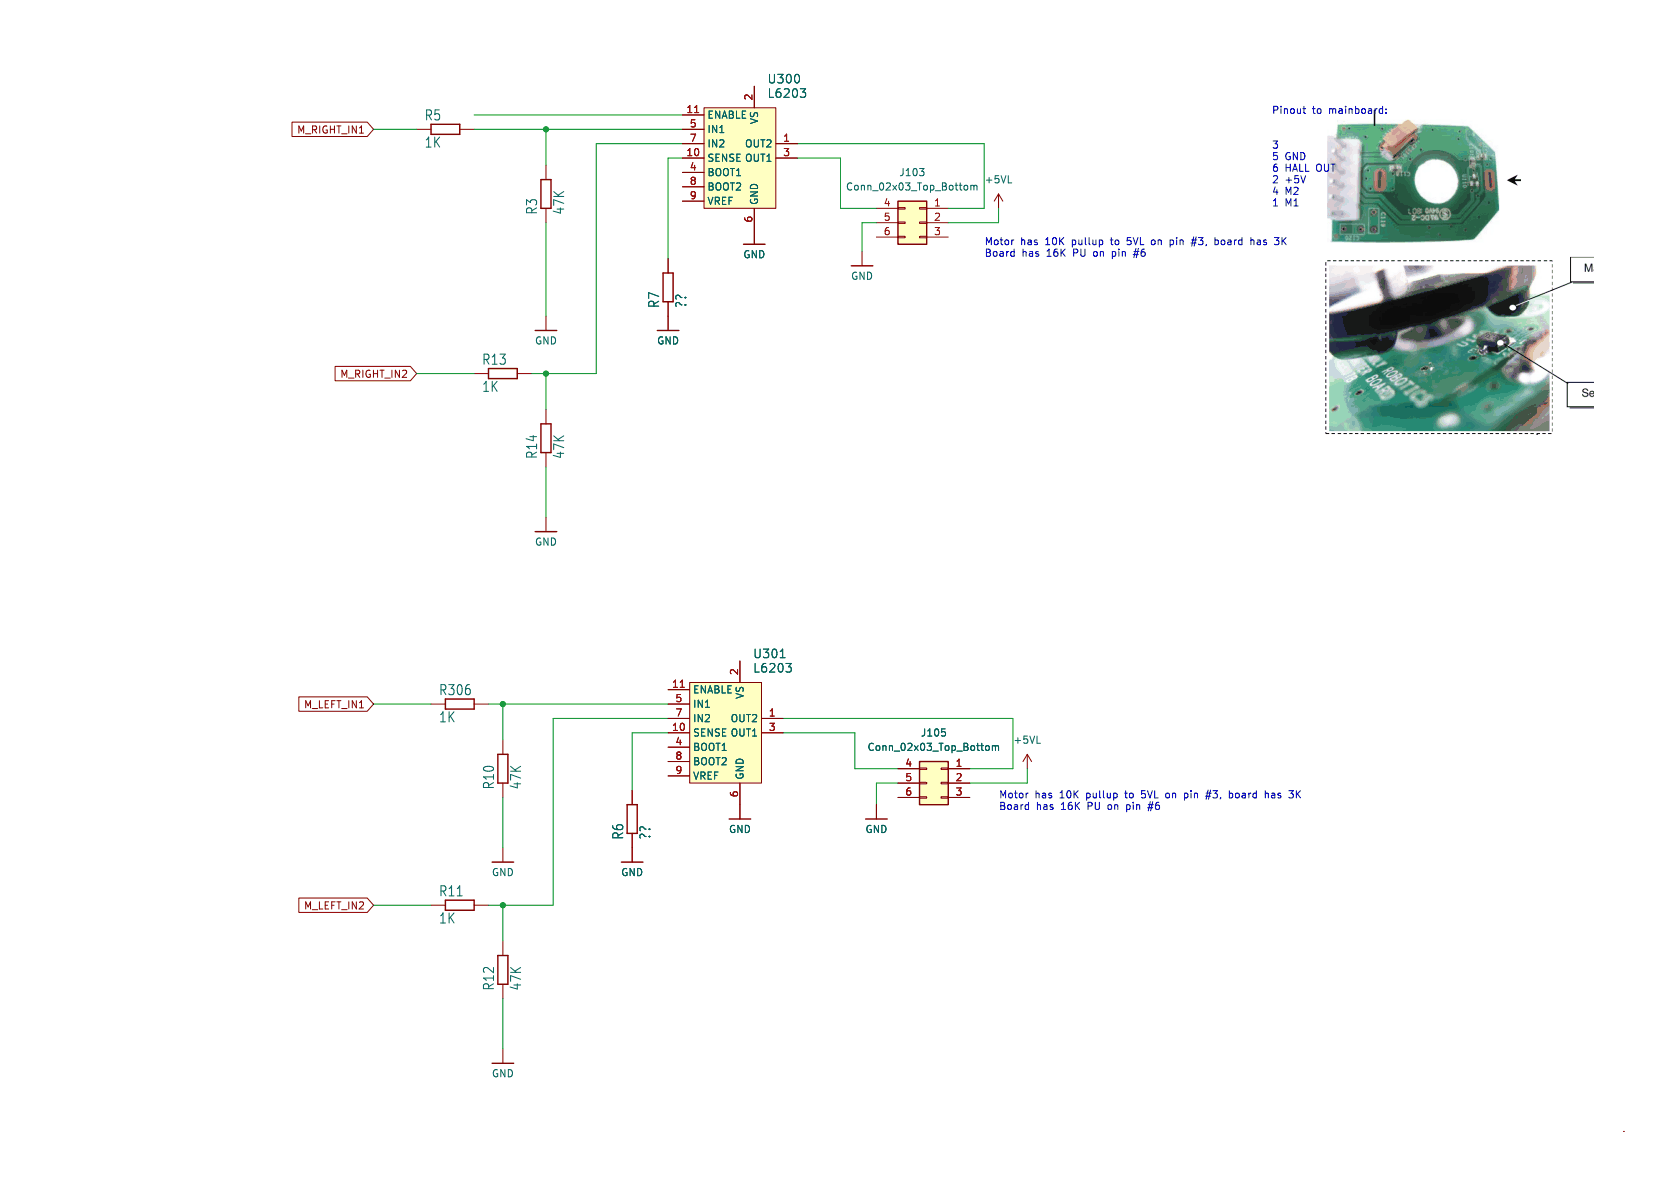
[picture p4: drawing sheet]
(kicad_sch
 (version 20231120)
 (generator "eeschema")
 (generator_version "8.0")
 (paper "A4")
 (lib_symbols
  (symbol "Connector_Generic:Conn_02x03_Top_Bottom"
   (pin_names
    (offset 1.016) hide) (exclude_from_sim no) (in_bom yes) (on_board yes)
   (property "Reference" "J" (at 1.27 5.08 0) (effects (font (size 1.27 1.27))))
   (property "Value" "Conn_02x03_Top_Bottom" (at 1.27 -5.08 0) (effects (font (size 1.27 1.27))))
   (property "Footprint" "" (at 0 0 0) (effects (font (size 1.27 1.27)) (hide yes)))
   (property "Datasheet" "~" (at 0 0 0) (effects (font (size 1.27 1.27)) (hide yes)))
   (property "Description" "Generic connector, double row, 02x03, top/bottom pin numbering scheme (row 1: 1...pins_per_row, row2: pins_per_row+1 ... num_pins), script generated (kicad-library-utils/schlib/autogen/connector/)" (at 0 0 0) (effects (font (size 1.27 1.27)) (hide yes)))
   (symbol "Conn_02x03_Top_Bottom_1_1"
    (rectangle (start -1.27 -2.413) (end 0 -2.667) (stroke (width 0.1524) (type default)) (fill (type none)))
    (rectangle (start -1.27 0.127) (end 0 -0.127) (stroke (width 0.1524) (type default)) (fill (type none)))
    (rectangle (start -1.27 2.667) (end 0 2.413) (stroke (width 0.1524) (type default)) (fill (type none)))
    (rectangle (start -1.27 3.81) (end 3.81 -3.81) (stroke (width 0.254) (type default)) (fill (type background)))
    (rectangle (start 3.81 -2.413) (end 2.54 -2.667) (stroke (width 0.1524) (type default)) (fill (type none)))
    (rectangle (start 3.81 0.127) (end 2.54 -0.127) (stroke (width 0.1524) (type default)) (fill (type none)))
    (rectangle (start 3.81 2.667) (end 2.54 2.413) (stroke (width 0.1524) (type default)) (fill (type none)))
    (pin passive line (at -5.08 2.54 0) (length 3.81) (name "Pin_1" (effects (font (size 1.27 1.27)))) (number "1" (effects (font (size 1.27 1.27)))))
    (pin passive line (at -5.08 0 0) (length 3.81) (name "Pin_2" (effects (font (size 1.27 1.27)))) (number "2" (effects (font (size 1.27 1.27)))))
    (pin passive line (at -5.08 -2.54 0) (length 3.81) (name "Pin_3" (effects (font (size 1.27 1.27)))) (number "3" (effects (font (size 1.27 1.27)))))
    (pin passive line (at 7.62 2.54 180) (length 3.81) (name "Pin_4" (effects (font (size 1.27 1.27)))) (number "4" (effects (font (size 1.27 1.27)))))
    (pin passive line (at 7.62 0 180) (length 3.81) (name "Pin_5" (effects (font (size 1.27 1.27)))) (number "5" (effects (font (size 1.27 1.27)))))
    (pin passive line (at 7.62 -2.54 180) (length 3.81) (name "Pin_6" (effects (font (size 1.27 1.27)))) (number "6" (effects (font (size 1.27 1.27)))))))
  (symbol "Robomow_PCG5000G1-eagle-import:GND"
   (power) (exclude_from_sim no) (in_bom yes) (on_board yes)
   (property "Reference" "#GND" (at 0 0 0) (effects (font (size 1.27 1.27)) (hide yes)))
   (property "Value" "GND" (at 0 -2.54 0) (effects (font (size 1.27 1.27)) (justify bottom)))
   (property "Footprint" "" (at 0 0 0) (effects (font (size 1.27 1.27)) (hide yes)))
   (property "Datasheet" "" (at 0 0 0) (effects (font (size 1.27 1.27)) (hide yes)))
   (property "Description" "" (at 0 0 0) (effects (font (size 1.27 1.27)) (hide yes)))
   (property "ki_locked" "" (at 0 0 0) (effects (font (size 1.27 1.27))))
   (symbol "GND_1_0"
    (polyline (pts (xy -1.905 0) (xy 1.905 0)) (stroke (width 0.254) (type solid)) (fill (type none)))
    (pin power_in line (at 0 2.54 270) (length 2.54) (name "GND" (effects (font (size 0 0)))) (number "1" (effects (font (size 0 0)))))))
  (symbol "Robomow_PCG5000G1-eagle-import:R-EU_R0603" (exclude_from_sim no) (in_bom yes) (on_board yes)
   (property "Reference" "R" (at -3.81 1.4986 0) (effects (font (size 1.778 1.5113)) (justify left bottom)))
   (property "Value" "" (at -3.81 -3.302 0) (effects (font (size 1.778 1.5113)) (justify left bottom)))
   (property "Footprint" "Robomow_PCG5000G1:R0603" (at 0 0 0) (effects (font (size 1.27 1.27)) (hide yes)))
   (property "Datasheet" "" (at 0 0 0) (effects (font (size 1.27 1.27)) (hide yes)))
   (property "Description" "" (at 0 0 0) (effects (font (size 1.27 1.27)) (hide yes)))
   (property "ki_locked" "" (at 0 0 0) (effects (font (size 1.27 1.27))))
   (symbol "R-EU_R0603_1_0"
    (polyline (pts (xy -2.54 -0.889) (xy -2.54 0.889)) (stroke (width 0.254) (type solid)) (fill (type none)))
    (polyline (pts (xy -2.54 -0.889) (xy 2.54 -0.889)) (stroke (width 0.254) (type solid)) (fill (type none)))
    (polyline (pts (xy 2.54 -0.889) (xy 2.54 0.889)) (stroke (width 0.254) (type solid)) (fill (type none)))
    (polyline (pts (xy 2.54 0.889) (xy -2.54 0.889)) (stroke (width 0.254) (type solid)) (fill (type none)))
    (pin passive line (at -5.08 0 0) (length 2.54) (name "1" (effects (font (size 0 0)))) (number "1" (effects (font (size 0 0)))))
    (pin passive line (at 5.08 0 180) (length 2.54) (name "2" (effects (font (size 0 0)))) (number "2" (effects (font (size 0 0)))))))
  (symbol "dk_PMIC-Full-Half-Bridge-Drivers:L6203" (exclude_from_sim no) (in_bom yes) (on_board yes)
   (property "Reference" "U" (at -5.08 10.16 0) (effects (font (size 1.524 1.524))))
   (property "Value" "L6203" (at 0 12.7 0) (effects (font (size 1.524 1.524)) (justify right)))
   (property "Footprint" "digikey-footprints:Multiwatt-11" (at 5.08 5.08 0) (effects (font (size 1.524 1.524)) (justify left) (hide yes)))
   (property "Datasheet" "http://www.st.com/content/ccc/resource/technical/document/datasheet/03/af/9d/d5/a2/56/46/f6/CD00000089.pdf/files/CD00000089.pdf/jcr:content/translations/en.CD00000089.pdf" (at 5.08 7.62 0) (effects (font (size 1.524 1.524)) (justify left) (hide yes)))
   (property "Description" "IC MOTOR DRIVER PAR 11MULTIWATT" (at 5.08 25.4 0) (effects (font (size 1.524 1.524)) (justify left) (hide yes)))
   (property "Digi-Key_PN" "497-1421-5-ND" (at 5.08 10.16 0) (effects (font (size 1.524 1.524)) (justify left) (hide yes)))
   (property "MPN" "L6203" (at 5.08 12.7 0) (effects (font (size 1.524 1.524)) (justify left) (hide yes)))
   (property "Category" "Integrated Circuits (ICs)" (at 5.08 15.24 0) (effects (font (size 1.524 1.524)) (justify left) (hide yes)))
   (property "Family" "PMIC - Full, Half-Bridge Drivers" (at 5.08 17.78 0) (effects (font (size 1.524 1.524)) (justify left) (hide yes)))
   (property "DK_Datasheet_Link" "http://www.st.com/content/ccc/resource/technical/document/datasheet/03/af/9d/d5/a2/56/46/f6/CD00000089.pdf/files/CD00000089.pdf/jcr:content/translations/en.CD00000089.pdf" (at 5.08 20.32 0) (effects (font (size 1.524 1.524)) (justify left) (hide yes)))
   (property "DK_Detail_Page" "/product-detail/en/stmicroelectronics/L6203/497-1421-5-ND/585942" (at 5.08 22.86 0) (effects (font (size 1.524 1.524)) (justify left) (hide yes)))
   (property "Manufacturer" "STMicroelectronics" (at 5.08 27.94 0) (effects (font (size 1.524 1.524)) (justify left) (hide yes)))
   (property "Status" "Active" (at 5.08 30.48 0) (effects (font (size 1.524 1.524)) (justify left) (hide yes)))
   (symbol "L6203_0_1"
    (rectangle (start -6.35 8.89) (end 6.35 -8.89) (stroke (width 0) (type solid)) (fill (type background))))
   (symbol "L6203_1_1"
    (pin output line (at 10.16 2.54 180) (length 3.81) (name "OUT2" (effects (font (size 1.27 1.27)))) (number "1" (effects (font (size 1.27 1.27)))))
    (pin input line (at -10.16 0 0) (length 3.81) (name "SENSE" (effects (font (size 1.27 1.27)))) (number "10" (effects (font (size 1.27 1.27)))))
    (pin input line (at -10.16 7.62 0) (length 3.81) (name "ENABLE" (effects (font (size 1.27 1.27)))) (number "11" (effects (font (size 1.27 1.27)))))
    (pin power_in line (at 2.54 12.7 270) (length 3.81) (name "VS" (effects (font (size 1.27 1.27)))) (number "2" (effects (font (size 1.27 1.27)))))
    (pin output line (at 10.16 0 180) (length 3.81) (name "OUT1" (effects (font (size 1.27 1.27)))) (number "3" (effects (font (size 1.27 1.27)))))
    (pin passive line (at -10.16 -2.54 0) (length 3.81) (name "BOOT1" (effects (font (size 1.27 1.27)))) (number "4" (effects (font (size 1.27 1.27)))))
    (pin input line (at -10.16 5.08 0) (length 3.81) (name "IN1" (effects (font (size 1.27 1.27)))) (number "5" (effects (font (size 1.27 1.27)))))
    (pin power_in line (at 2.54 -12.7 90) (length 3.81) (name "GND" (effects (font (size 1.27 1.27)))) (number "6" (effects (font (size 1.27 1.27)))))
    (pin input line (at -10.16 2.54 0) (length 3.81) (name "IN2" (effects (font (size 1.27 1.27)))) (number "7" (effects (font (size 1.27 1.27)))))
    (pin passive line (at -10.16 -5.08 0) (length 3.81) (name "BOOT2" (effects (font (size 1.27 1.27)))) (number "8" (effects (font (size 1.27 1.27)))))
    (pin passive line (at -10.16 -7.62 0) (length 3.81) (name "VREF" (effects (font (size 1.27 1.27)))) (number "9" (effects (font (size 1.27 1.27)))))))
  (symbol "power:+5VL"
   (power)
   (pin_names
    (offset 0)) (exclude_from_sim no) (in_bom yes) (on_board yes)
   (property "Reference" "#PWR" (at 0 -3.81 0) (effects (font (size 1.27 1.27)) (hide yes)))
   (property "Value" "+5VL" (at 0 3.556 0) (effects (font (size 1.27 1.27))))
   (property "Footprint" "" (at 0 0 0) (effects (font (size 1.27 1.27)) (hide yes)))
   (property "Datasheet" "" (at 0 0 0) (effects (font (size 1.27 1.27)) (hide yes)))
   (property "Description" "Power symbol creates a global label with name \"+5VL\"" (at 0 0 0) (effects (font (size 1.27 1.27)) (hide yes)))
   (symbol "+5VL_0_1"
    (polyline (pts (xy -0.762 1.27) (xy 0 2.54)) (stroke (width 0) (type default)) (fill (type none)))
    (polyline (pts (xy 0 0) (xy 0 2.54)) (stroke (width 0) (type default)) (fill (type none)))
    (polyline (pts (xy 0 2.54) (xy 0.762 1.27)) (stroke (width 0) (type default)) (fill (type none))))
   (symbol "+5VL_1_1"
    (pin power_in line (at 0 0 90) (length 0) hide (name "+5VL" (effects (font (size 1.27 1.27)))) (number "1" (effects (font (size 1.27 1.27))))))))
 (junction
  (at 88.9 160.02)
  (diameter 0)
  (color 0 0 0 0))
 (junction
  (at 88.9 124.46)
  (diameter 0)
  (color 0 0 0 0))
 (junction
  (at 96.52 22.86)
  (diameter 0)
  (color 0 0 0 0))
 (junction
  (at 96.52 66.04)
  (diameter 0)
  (color 0 0 0 0))
 (wire
  (pts (xy 120.65 27.94) (xy 118.11 27.94))
  (stroke (width 0) (type default)))
 (wire
  (pts (xy 97.79 160.02) (xy 88.9 160.02))
  (stroke (width 0) (type default)))
 (wire
  (pts (xy 111.76 139.7) (xy 111.76 129.54))
  (stroke (width 0) (type default)))
 (wire
  (pts (xy 173.99 25.4) (xy 173.99 36.83))
  (stroke (width 0) (type default)))
 (wire
  (pts (xy 118.11 127) (xy 97.79 127))
  (stroke (width 0) (type default)))
 (wire
  (pts (xy 88.9 124.46) (xy 88.9 130.81))
  (stroke (width 0) (type default)))
 (wire
  (pts (xy 138.43 129.54) (xy 151.13 129.54))
  (stroke (width 0) (type default)))
 (wire
  (pts (xy 138.43 127) (xy 179.07 127))
  (stroke (width 0) (type default)))
 (wire
  (pts (xy 154.94 39.37) (xy 152.4 39.37))
  (stroke (width 0) (type default)))
 (wire
  (pts (xy 66.04 124.46) (xy 76.2 124.46))
  (stroke (width 0) (type default)))
 (wire
  (pts (xy 96.52 22.86) (xy 96.52 29.21))
  (stroke (width 0) (type default)))
 (wire
  (pts (xy 120.65 25.4) (xy 105.41 25.4))
  (stroke (width 0) (type default)))
 (wire
  (pts (xy 140.97 25.4) (xy 173.99 25.4))
  (stroke (width 0) (type default)))
 (wire
  (pts (xy 111.76 129.54) (xy 118.11 129.54))
  (stroke (width 0) (type default)))
 (wire
  (pts (xy 148.59 36.83) (xy 154.94 36.83))
  (stroke (width 0) (type default)))
 (wire
  (pts (xy 88.9 124.46) (xy 118.11 124.46))
  (stroke (width 0) (type default)))
 (wire
  (pts (xy 97.79 127) (xy 97.79 160.02))
  (stroke (width 0) (type default)))
 (wire
  (pts (xy 88.9 176.53) (xy 88.9 185.42))
  (stroke (width 0) (type default)))
 (wire
  (pts (xy 171.45 135.89) (xy 179.07 135.89))
  (stroke (width 0) (type default)))
 (wire
  (pts (xy 176.53 39.37) (xy 176.53 36.83))
  (stroke (width 0) (type default)))
 (wire
  (pts (xy 96.52 66.04) (xy 96.52 72.39))
  (stroke (width 0) (type default)))
 (wire
  (pts (xy 148.59 27.94) (xy 148.59 36.83))
  (stroke (width 0) (type default)))
 (wire
  (pts (xy 73.66 66.04) (xy 83.82 66.04))
  (stroke (width 0) (type default)))
 (wire
  (pts (xy 105.41 25.4) (xy 105.41 66.04))
  (stroke (width 0) (type default)))
 (wire
  (pts (xy 171.45 138.43) (xy 181.61 138.43))
  (stroke (width 0) (type default)))
 (wire
  (pts (xy 173.99 36.83) (xy 167.64 36.83))
  (stroke (width 0) (type default)))
 (wire
  (pts (xy 83.82 22.86) (xy 96.52 22.86))
  (stroke (width 0) (type default)))
 (wire
  (pts (xy 86.36 124.46) (xy 88.9 124.46))
  (stroke (width 0) (type default)))
 (wire
  (pts (xy 154.94 138.43) (xy 154.94 142.24))
  (stroke (width 0) (type default)))
 (wire
  (pts (xy 96.52 22.86) (xy 120.65 22.86))
  (stroke (width 0) (type default)))
 (wire
  (pts (xy 83.82 20.32) (xy 120.65 20.32))
  (stroke (width 0) (type default)))
 (wire
  (pts (xy 88.9 140.97) (xy 88.9 149.86))
  (stroke (width 0) (type default)))
 (wire
  (pts (xy 181.61 138.43) (xy 181.61 135.89))
  (stroke (width 0) (type default)))
 (wire
  (pts (xy 93.98 66.04) (xy 96.52 66.04))
  (stroke (width 0) (type default)))
 (wire
  (pts (xy 105.41 66.04) (xy 96.52 66.04))
  (stroke (width 0) (type default)))
 (wire
  (pts (xy 86.36 160.02) (xy 88.9 160.02))
  (stroke (width 0) (type default)))
 (wire
  (pts (xy 88.9 160.02) (xy 88.9 166.37))
  (stroke (width 0) (type default)))
 (wire
  (pts (xy 66.04 22.86) (xy 73.66 22.86))
  (stroke (width 0) (type default)))
 (wire
  (pts (xy 66.04 160.02) (xy 76.2 160.02))
  (stroke (width 0) (type default)))
 (wire
  (pts (xy 158.75 138.43) (xy 154.94 138.43))
  (stroke (width 0) (type default)))
 (wire
  (pts (xy 118.11 27.94) (xy 118.11 45.72))
  (stroke (width 0) (type default)))
 (wire
  (pts (xy 152.4 39.37) (xy 152.4 44.45))
  (stroke (width 0) (type default)))
 (wire
  (pts (xy 151.13 129.54) (xy 151.13 135.89))
  (stroke (width 0) (type default)))
 (wire
  (pts (xy 96.52 82.55) (xy 96.52 91.44))
  (stroke (width 0) (type default)))
 (wire
  (pts (xy 96.52 39.37) (xy 96.52 55.88))
  (stroke (width 0) (type default)))
 (wire
  (pts (xy 179.07 127) (xy 179.07 135.89))
  (stroke (width 0) (type default)))
 (wire
  (pts (xy 151.13 135.89) (xy 158.75 135.89))
  (stroke (width 0) (type default)))
 (wire
  (pts (xy 167.64 39.37) (xy 176.53 39.37))
  (stroke (width 0) (type default)))
 (wire
  (pts (xy 140.97 27.94) (xy 148.59 27.94))
  (stroke (width 0) (type default)))
 (image
  (at 257.81 60.96)
  (scale 0.311996)
  (data))
 (image
  (at 250.19 31.75)
  (scale 0.241508)
  (data))
 (text "Pinout to mainboard:\n\n\n3\n5 GND\n6 HALL OUT\n2 +5V\n4 M2\n1 M1"
  (exclude_from_sim no)
  (at 224.79 36.83 0)
  (effects (font (size 1.27 1.27)) (justify left bottom)))
 (text "Motor has 10K pullup to 5VL on pin #3, board has 3K\nBoard has 16K PU on pin #6"
  (exclude_from_sim no)
  (at 176.53 143.51 0)
  (effects (font (size 1.27 1.27)) (justify left bottom)))
 (text "Motor has 10K pullup to 5VL on pin #3, board has 3K\nBoard has 16K PU on pin #6"
  (exclude_from_sim no)
  (at 173.99 45.72 0)
  (effects (font (size 1.27 1.27)) (justify left bottom)))
 (global_label "M_RIGHT_IN1"
  (shape input)
  (at 66.04 22.86 180)
  (fields_autoplaced yes)
  (effects (font (size 1.27 1.27)) (justify right))
  (property "Intersheetrefs" "${INTERSHEET_REFS}" (at 51.0805 22.86 0) (effects (font (size 1.27 1.27)) (justify right) (hide yes))))
 (global_label "M_RIGHT_IN2"
  (shape input)
  (at 73.66 66.04 180)
  (fields_autoplaced yes)
  (effects (font (size 1.27 1.27)) (justify right))
  (property "Intersheetrefs" "${INTERSHEET_REFS}" (at 58.7005 66.04 0) (effects (font (size 1.27 1.27)) (justify right) (hide yes))))
 (global_label "M_LEFT_IN2"
  (shape input)
  (at 66.04 160.02 180)
  (fields_autoplaced yes)
  (effects (font (size 1.27 1.27)) (justify right))
  (property "Intersheetrefs" "${INTERSHEET_REFS}" (at 52.2901 160.02 0) (effects (font (size 1.27 1.27)) (justify right) (hide yes))))
 (global_label "M_LEFT_IN1"
  (shape input)
  (at 66.04 124.46 180)
  (fields_autoplaced yes)
  (effects (font (size 1.27 1.27)) (justify right))
  (property "Intersheetrefs" "${INTERSHEET_REFS}" (at 52.2901 124.46 0) (effects (font (size 1.27 1.27)) (justify right) (hide yes))))
 (symbol
  (lib_id "Connector_Generic:Conn_02x03_Top_Bottom")
  (at 162.56 39.37 0)
  (mirror y)
  (unit 1)
  (exclude_from_sim no)
  (in_bom yes)
  (on_board yes)
  (dnp no)
  (property "Reference" "J103" (at 161.29 30.48 0) (effects (font (size 1.27 1.27))))
  (property "Value" "Conn_02x03_Top_Bottom" (at 161.29 33.02 0) (effects (font (size 1.27 1.27))))
  (property "Footprint" "" (at 162.56 39.37 0) (effects (font (size 1.27 1.27)) (hide yes)))
  (property "Datasheet" "~" (at 162.56 39.37 0) (effects (font (size 1.27 1.27)) (hide yes)))
  (property "Description" "" (at 162.56 39.37 0) (effects (font (size 1.27 1.27)) (hide yes)))
  (pin "2")
  (pin "6")
  (pin "1")
  (pin "3")
  (pin "5")
  (pin "4"))
 (symbol
  (lib_id "Robomow_PCG5000G1-eagle-import:GND")
  (at 96.52 58.42 0)
  (mirror y)
  (unit 1)
  (exclude_from_sim no)
  (in_bom yes)
  (on_board yes)
  (dnp no)
  (property "Reference" "#GND023" (at 96.52 58.42 0) (effects (font (size 1.27 1.27)) (hide yes)))
  (property "Value" "GND" (at 96.52 60.96 0) (effects (font (size 1.27 1.27)) (justify bottom)))
  (property "Footprint" "" (at 96.52 58.42 0) (effects (font (size 1.27 1.27)) (hide yes)))
  (property "Datasheet" "" (at 96.52 58.42 0) (effects (font (size 1.27 1.27)) (hide yes)))
  (property "Description" "" (at 96.52 58.42 0) (effects (font (size 1.27 1.27)) (hide yes)))
  (pin "1"))
 (symbol
  (lib_id "dk_PMIC-Full-Half-Bridge-Drivers:L6203")
  (at 130.81 27.94 0)
  (unit 1)
  (exclude_from_sim no)
  (in_bom yes)
  (on_board yes)
  (dnp no)
  (fields_autoplaced yes)
  (property "Reference" "U300" (at 135.5441 13.97 0) (effects (font (size 1.524 1.524)) (justify left)))
  (property "Value" "L6203" (at 135.5441 16.51 0) (effects (font (size 1.524 1.524)) (justify left)))
  (property "Footprint" "digikey-footprints:Multiwatt-11" (at 135.89 22.86 0) (effects (font (size 1.524 1.524)) (justify left) (hide yes)))
  (property "Datasheet" "http://www.st.com/content/ccc/resource/technical/document/datasheet/03/af/9d/d5/a2/56/46/f6/CD00000089.pdf/files/CD00000089.pdf/jcr:content/translations/en.CD00000089.pdf" (at 135.89 20.32 0) (effects (font (size 1.524 1.524)) (justify left) (hide yes)))
  (property "Description" "IC MOTOR DRIVER PAR 11MULTIWATT" (at 135.89 2.54 0) (effects (font (size 1.524 1.524)) (justify left) (hide yes)))
  (property "Digi-Key_PN" "497-1421-5-ND" (at 135.89 17.78 0) (effects (font (size 1.524 1.524)) (justify left) (hide yes)))
  (property "MPN" "L6203" (at 135.89 15.24 0) (effects (font (size 1.524 1.524)) (justify left) (hide yes)))
  (property "Category" "Integrated Circuits (ICs)" (at 135.89 12.7 0) (effects (font (size 1.524 1.524)) (justify left) (hide yes)))
  (property "Family" "PMIC - Full, Half-Bridge Drivers" (at 135.89 10.16 0) (effects (font (size 1.524 1.524)) (justify left) (hide yes)))
  (property "DK_Datasheet_Link" "http://www.st.com/content/ccc/resource/technical/document/datasheet/03/af/9d/d5/a2/56/46/f6/CD00000089.pdf/files/CD00000089.pdf/jcr:content/translations/en.CD00000089.pdf" (at 135.89 7.62 0) (effects (font (size 1.524 1.524)) (justify left) (hide yes)))
  (property "DK_Detail_Page" "/product-detail/en/stmicroelectronics/L6203/497-1421-5-ND/585942" (at 135.89 5.08 0) (effects (font (size 1.524 1.524)) (justify left) (hide yes)))
  (property "Manufacturer" "STMicroelectronics" (at 135.89 0 0) (effects (font (size 1.524 1.524)) (justify left) (hide yes)))
  (property "Status" "Active" (at 135.89 -2.54 0) (effects (font (size 1.524 1.524)) (justify left) (hide yes)))
  (pin "2")
  (pin "11")
  (pin "8")
  (pin "7")
  (pin "4")
  (pin "3")
  (pin "10")
  (pin "1")
  (pin "9")
  (pin "5")
  (pin "6"))
 (symbol
  (lib_id "Robomow_PCG5000G1-eagle-import:R-EU_R0603")
  (at 81.28 124.46 0)
  (unit 1)
  (exclude_from_sim no)
  (in_bom yes)
  (on_board yes)
  (dnp no)
  (property "Reference" "R306" (at 77.47 122.9614 0) (effects (font (size 1.778 1.5113)) (justify left bottom)))
  (property "Value" "1K" (at 77.47 127.762 0) (effects (font (size 1.778 1.5113)) (justify left bottom)))
  (property "Footprint" "Robomow_PCG5000G1:R0603" (at 81.28 124.46 0) (effects (font (size 1.27 1.27)) (hide yes)))
  (property "Datasheet" "" (at 81.28 124.46 0) (effects (font (size 1.27 1.27)) (hide yes)))
  (property "Description" "" (at 81.28 124.46 0) (effects (font (size 1.27 1.27)) (hide yes)))
  (pin "1")
  (pin "2"))
 (symbol
  (lib_id "Robomow_PCG5000G1-eagle-import:GND")
  (at 130.81 144.78 0)
  (mirror y)
  (unit 1)
  (exclude_from_sim no)
  (in_bom yes)
  (on_board yes)
  (dnp no)
  (property "Reference" "#GND019" (at 130.81 144.78 0) (effects (font (size 1.27 1.27)) (hide yes)))
  (property "Value" "GND" (at 130.81 147.32 0) (effects (font (size 1.27 1.27)) (justify bottom)))
  (property "Footprint" "" (at 130.81 144.78 0) (effects (font (size 1.27 1.27)) (hide yes)))
  (property "Datasheet" "" (at 130.81 144.78 0) (effects (font (size 1.27 1.27)) (hide yes)))
  (property "Description" "" (at 130.81 144.78 0) (effects (font (size 1.27 1.27)) (hide yes)))
  (pin "1"))
 (symbol
  (lib_id "Robomow_PCG5000G1-eagle-import:R-EU_R0603")
  (at 118.11 50.8 90)
  (unit 1)
  (exclude_from_sim no)
  (in_bom yes)
  (on_board yes)
  (dnp no)
  (property "Reference" "R7" (at 116.6114 54.61 0) (effects (font (size 1.778 1.5113)) (justify left bottom)))
  (property "Value" "??" (at 121.412 54.61 0) (effects (font (size 1.778 1.5113)) (justify left bottom)))
  (property "Footprint" "Robomow_PCG5000G1:R0603" (at 118.11 50.8 0) (effects (font (size 1.27 1.27)) (hide yes)))
  (property "Datasheet" "" (at 118.11 50.8 0) (effects (font (size 1.27 1.27)) (hide yes)))
  (property "Description" "" (at 118.11 50.8 0) (effects (font (size 1.27 1.27)) (hide yes)))
  (pin "1")
  (pin "2"))
 (symbol
  (lib_id "Robomow_PCG5000G1-eagle-import:R-EU_R0603")
  (at 81.28 160.02 0)
  (unit 1)
  (exclude_from_sim no)
  (in_bom yes)
  (on_board yes)
  (dnp no)
  (property "Reference" "R11" (at 77.47 158.5214 0) (effects (font (size 1.778 1.5113)) (justify left bottom)))
  (property "Value" "1K" (at 77.47 163.322 0) (effects (font (size 1.778 1.5113)) (justify left bottom)))
  (property "Footprint" "Robomow_PCG5000G1:R0603" (at 81.28 160.02 0) (effects (font (size 1.27 1.27)) (hide yes)))
  (property "Datasheet" "" (at 81.28 160.02 0) (effects (font (size 1.27 1.27)) (hide yes)))
  (property "Description" "" (at 81.28 160.02 0) (effects (font (size 1.27 1.27)) (hide yes)))
  (pin "1")
  (pin "2"))
 (symbol
  (lib_id "Robomow_PCG5000G1-eagle-import:R-EU_R0603")
  (at 96.52 34.29 90)
  (unit 1)
  (exclude_from_sim no)
  (in_bom yes)
  (on_board yes)
  (dnp no)
  (property "Reference" "R3" (at 95.0214 38.1 0) (effects (font (size 1.778 1.5113)) (justify left bottom)))
  (property "Value" "47K" (at 99.822 38.1 0) (effects (font (size 1.778 1.5113)) (justify left bottom)))
  (property "Footprint" "Robomow_PCG5000G1:R0603" (at 96.52 34.29 0) (effects (font (size 1.27 1.27)) (hide yes)))
  (property "Datasheet" "" (at 96.52 34.29 0) (effects (font (size 1.27 1.27)) (hide yes)))
  (property "Description" "" (at 96.52 34.29 0) (effects (font (size 1.27 1.27)) (hide yes)))
  (pin "1")
  (pin "2"))
 (symbol
  (lib_id "dk_PMIC-Full-Half-Bridge-Drivers:L6203")
  (at 128.27 129.54 0)
  (unit 1)
  (exclude_from_sim no)
  (in_bom yes)
  (on_board yes)
  (dnp no)
  (fields_autoplaced yes)
  (property "Reference" "U301" (at 133.0041 115.57 0) (effects (font (size 1.524 1.524)) (justify left)))
  (property "Value" "L6203" (at 133.0041 118.11 0) (effects (font (size 1.524 1.524)) (justify left)))
  (property "Footprint" "digikey-footprints:Multiwatt-11" (at 133.35 124.46 0) (effects (font (size 1.524 1.524)) (justify left) (hide yes)))
  (property "Datasheet" "http://www.st.com/content/ccc/resource/technical/document/datasheet/03/af/9d/d5/a2/56/46/f6/CD00000089.pdf/files/CD00000089.pdf/jcr:content/translations/en.CD00000089.pdf" (at 133.35 121.92 0) (effects (font (size 1.524 1.524)) (justify left) (hide yes)))
  (property "Description" "IC MOTOR DRIVER PAR 11MULTIWATT" (at 133.35 104.14 0) (effects (font (size 1.524 1.524)) (justify left) (hide yes)))
  (property "Digi-Key_PN" "497-1421-5-ND" (at 133.35 119.38 0) (effects (font (size 1.524 1.524)) (justify left) (hide yes)))
  (property "MPN" "L6203" (at 133.35 116.84 0) (effects (font (size 1.524 1.524)) (justify left) (hide yes)))
  (property "Category" "Integrated Circuits (ICs)" (at 133.35 114.3 0) (effects (font (size 1.524 1.524)) (justify left) (hide yes)))
  (property "Family" "PMIC - Full, Half-Bridge Drivers" (at 133.35 111.76 0) (effects (font (size 1.524 1.524)) (justify left) (hide yes)))
  (property "DK_Datasheet_Link" "http://www.st.com/content/ccc/resource/technical/document/datasheet/03/af/9d/d5/a2/56/46/f6/CD00000089.pdf/files/CD00000089.pdf/jcr:content/translations/en.CD00000089.pdf" (at 133.35 109.22 0) (effects (font (size 1.524 1.524)) (justify left) (hide yes)))
  (property "DK_Detail_Page" "/product-detail/en/stmicroelectronics/L6203/497-1421-5-ND/585942" (at 133.35 106.68 0) (effects (font (size 1.524 1.524)) (justify left) (hide yes)))
  (property "Manufacturer" "STMicroelectronics" (at 133.35 101.6 0) (effects (font (size 1.524 1.524)) (justify left) (hide yes)))
  (property "Status" "Active" (at 133.35 99.06 0) (effects (font (size 1.524 1.524)) (justify left) (hide yes)))
  (pin "2")
  (pin "11")
  (pin "8")
  (pin "7")
  (pin "4")
  (pin "3")
  (pin "10")
  (pin "1")
  (pin "9")
  (pin "5")
  (pin "6"))
 (symbol
  (lib_id "Robomow_PCG5000G1-eagle-import:GND")
  (at 96.52 93.98 0)
  (mirror y)
  (unit 1)
  (exclude_from_sim no)
  (in_bom yes)
  (on_board yes)
  (dnp no)
  (property "Reference" "#GND025" (at 96.52 93.98 0) (effects (font (size 1.27 1.27)) (hide yes)))
  (property "Value" "GND" (at 96.52 96.52 0) (effects (font (size 1.27 1.27)) (justify bottom)))
  (property "Footprint" "" (at 96.52 93.98 0) (effects (font (size 1.27 1.27)) (hide yes)))
  (property "Datasheet" "" (at 96.52 93.98 0) (effects (font (size 1.27 1.27)) (hide yes)))
  (property "Description" "" (at 96.52 93.98 0) (effects (font (size 1.27 1.27)) (hide yes)))
  (pin "1"))
 (symbol
  (lib_id "Robomow_PCG5000G1-eagle-import:GND")
  (at 118.11 58.42 0)
  (mirror y)
  (unit 1)
  (exclude_from_sim no)
  (in_bom yes)
  (on_board yes)
  (dnp no)
  (property "Reference" "#GND017" (at 118.11 58.42 0) (effects (font (size 1.27 1.27)) (hide yes)))
  (property "Value" "GND" (at 118.11 60.96 0) (effects (font (size 1.27 1.27)) (justify bottom)))
  (property "Footprint" "" (at 118.11 58.42 0) (effects (font (size 1.27 1.27)) (hide yes)))
  (property "Datasheet" "" (at 118.11 58.42 0) (effects (font (size 1.27 1.27)) (hide yes)))
  (property "Description" "" (at 118.11 58.42 0) (effects (font (size 1.27 1.27)) (hide yes)))
  (pin "1"))
 (symbol
  (lib_id "Robomow_PCG5000G1-eagle-import:R-EU_R0603")
  (at 78.74 22.86 0)
  (unit 1)
  (exclude_from_sim no)
  (in_bom yes)
  (on_board yes)
  (dnp no)
  (property "Reference" "R5" (at 74.93 21.3614 0) (effects (font (size 1.778 1.5113)) (justify left bottom)))
  (property "Value" "1K" (at 74.93 26.162 0) (effects (font (size 1.778 1.5113)) (justify left bottom)))
  (property "Footprint" "Robomow_PCG5000G1:R0603" (at 78.74 22.86 0) (effects (font (size 1.27 1.27)) (hide yes)))
  (property "Datasheet" "" (at 78.74 22.86 0) (effects (font (size 1.27 1.27)) (hide yes)))
  (property "Description" "" (at 78.74 22.86 0) (effects (font (size 1.27 1.27)) (hide yes)))
  (pin "1")
  (pin "2"))
 (symbol
  (lib_id "power:+5VL")
  (at 181.61 135.89 0)
  (unit 1)
  (exclude_from_sim no)
  (in_bom yes)
  (on_board yes)
  (dnp no)
  (fields_autoplaced yes)
  (property "Reference" "#PWR02" (at 181.61 139.7 0) (effects (font (size 1.27 1.27)) (hide yes)))
  (property "Value" "+5VL" (at 181.61 130.81 0) (effects (font (size 1.27 1.27))))
  (property "Footprint" "" (at 181.61 135.89 0) (effects (font (size 1.27 1.27)) (hide yes)))
  (property "Datasheet" "" (at 181.61 135.89 0) (effects (font (size 1.27 1.27)) (hide yes)))
  (property "Description" "" (at 181.61 135.89 0) (effects (font (size 1.27 1.27)) (hide yes)))
  (pin "1"))
 (symbol
  (lib_id "Robomow_PCG5000G1-eagle-import:R-EU_R0603")
  (at 88.9 66.04 0)
  (unit 1)
  (exclude_from_sim no)
  (in_bom yes)
  (on_board yes)
  (dnp no)
  (property "Reference" "R13" (at 85.09 64.5414 0) (effects (font (size 1.778 1.5113)) (justify left bottom)))
  (property "Value" "1K" (at 85.09 69.342 0) (effects (font (size 1.778 1.5113)) (justify left bottom)))
  (property "Footprint" "Robomow_PCG5000G1:R0603" (at 88.9 66.04 0) (effects (font (size 1.27 1.27)) (hide yes)))
  (property "Datasheet" "" (at 88.9 66.04 0) (effects (font (size 1.27 1.27)) (hide yes)))
  (property "Description" "" (at 88.9 66.04 0) (effects (font (size 1.27 1.27)) (hide yes)))
  (pin "1")
  (pin "2"))
 (symbol
  (lib_id "Connector_Generic:Conn_02x03_Top_Bottom")
  (at 166.37 138.43 0)
  (mirror y)
  (unit 1)
  (exclude_from_sim no)
  (in_bom yes)
  (on_board yes)
  (dnp no)
  (property "Reference" "J105" (at 165.1 129.54 0) (effects (font (size 1.27 1.27))))
  (property "Value" "Conn_02x03_Top_Bottom" (at 165.1 132.08 0) (effects (font (size 1.27 1.27))))
  (property "Footprint" "" (at 166.37 138.43 0) (effects (font (size 1.27 1.27)) (hide yes)))
  (property "Datasheet" "~" (at 166.37 138.43 0) (effects (font (size 1.27 1.27)) (hide yes)))
  (property "Description" "" (at 166.37 138.43 0) (effects (font (size 1.27 1.27)) (hide yes)))
  (pin "2")
  (pin "6")
  (pin "1")
  (pin "3")
  (pin "5")
  (pin "4"))
 (symbol
  (lib_id "Robomow_PCG5000G1-eagle-import:R-EU_R0603")
  (at 88.9 135.89 90)
  (unit 1)
  (exclude_from_sim no)
  (in_bom yes)
  (on_board yes)
  (dnp no)
  (property "Reference" "R10" (at 87.4014 139.7 0) (effects (font (size 1.778 1.5113)) (justify left bottom)))
  (property "Value" "47K" (at 92.202 139.7 0) (effects (font (size 1.778 1.5113)) (justify left bottom)))
  (property "Footprint" "Robomow_PCG5000G1:R0603" (at 88.9 135.89 0) (effects (font (size 1.27 1.27)) (hide yes)))
  (property "Datasheet" "" (at 88.9 135.89 0) (effects (font (size 1.27 1.27)) (hide yes)))
  (property "Description" "" (at 88.9 135.89 0) (effects (font (size 1.27 1.27)) (hide yes)))
  (pin "1")
  (pin "2"))
 (symbol
  (lib_id "Robomow_PCG5000G1-eagle-import:R-EU_R0603")
  (at 88.9 171.45 90)
  (unit 1)
  (exclude_from_sim no)
  (in_bom yes)
  (on_board yes)
  (dnp no)
  (property "Reference" "R12" (at 87.4014 175.26 0) (effects (font (size 1.778 1.5113)) (justify left bottom)))
  (property "Value" "47K" (at 92.202 175.26 0) (effects (font (size 1.778 1.5113)) (justify left bottom)))
  (property "Footprint" "Robomow_PCG5000G1:R0603" (at 88.9 171.45 0) (effects (font (size 1.27 1.27)) (hide yes)))
  (property "Datasheet" "" (at 88.9 171.45 0) (effects (font (size 1.27 1.27)) (hide yes)))
  (property "Description" "" (at 88.9 171.45 0) (effects (font (size 1.27 1.27)) (hide yes)))
  (pin "1")
  (pin "2"))
 (symbol
  (lib_id "Robomow_PCG5000G1-eagle-import:GND")
  (at 88.9 187.96 0)
  (mirror y)
  (unit 1)
  (exclude_from_sim no)
  (in_bom yes)
  (on_board yes)
  (dnp no)
  (property "Reference" "#GND024" (at 88.9 187.96 0) (effects (font (size 1.27 1.27)) (hide yes)))
  (property "Value" "GND" (at 88.9 190.5 0) (effects (font (size 1.27 1.27)) (justify bottom)))
  (property "Footprint" "" (at 88.9 187.96 0) (effects (font (size 1.27 1.27)) (hide yes)))
  (property "Datasheet" "" (at 88.9 187.96 0) (effects (font (size 1.27 1.27)) (hide yes)))
  (property "Description" "" (at 88.9 187.96 0) (effects (font (size 1.27 1.27)) (hide yes)))
  (pin "1"))
 (symbol
  (lib_id "Robomow_PCG5000G1-eagle-import:GND")
  (at 152.4 46.99 0)
  (mirror y)
  (unit 1)
  (exclude_from_sim no)
  (in_bom yes)
  (on_board yes)
  (dnp no)
  (property "Reference" "#GND021" (at 152.4 46.99 0) (effects (font (size 1.27 1.27)) (hide yes)))
  (property "Value" "GND" (at 152.4 49.53 0) (effects (font (size 1.27 1.27)) (justify bottom)))
  (property "Footprint" "" (at 152.4 46.99 0) (effects (font (size 1.27 1.27)) (hide yes)))
  (property "Datasheet" "" (at 152.4 46.99 0) (effects (font (size 1.27 1.27)) (hide yes)))
  (property "Description" "" (at 152.4 46.99 0) (effects (font (size 1.27 1.27)) (hide yes)))
  (pin "1"))
 (symbol
  (lib_id "Robomow_PCG5000G1-eagle-import:GND")
  (at 111.76 152.4 0)
  (mirror y)
  (unit 1)
  (exclude_from_sim no)
  (in_bom yes)
  (on_board yes)
  (dnp no)
  (property "Reference" "#GND016" (at 111.76 152.4 0) (effects (font (size 1.27 1.27)) (hide yes)))
  (property "Value" "GND" (at 111.76 154.94 0) (effects (font (size 1.27 1.27)) (justify bottom)))
  (property "Footprint" "" (at 111.76 152.4 0) (effects (font (size 1.27 1.27)) (hide yes)))
  (property "Datasheet" "" (at 111.76 152.4 0) (effects (font (size 1.27 1.27)) (hide yes)))
  (property "Description" "" (at 111.76 152.4 0) (effects (font (size 1.27 1.27)) (hide yes)))
  (pin "1"))
 (symbol
  (lib_id "Robomow_PCG5000G1-eagle-import:GND")
  (at 133.35 43.18 0)
  (mirror y)
  (unit 1)
  (exclude_from_sim no)
  (in_bom yes)
  (on_board yes)
  (dnp no)
  (property "Reference" "#GND018" (at 133.35 43.18 0) (effects (font (size 1.27 1.27)) (hide yes)))
  (property "Value" "GND" (at 133.35 45.72 0) (effects (font (size 1.27 1.27)) (justify bottom)))
  (property "Footprint" "" (at 133.35 43.18 0) (effects (font (size 1.27 1.27)) (hide yes)))
  (property "Datasheet" "" (at 133.35 43.18 0) (effects (font (size 1.27 1.27)) (hide yes)))
  (property "Description" "" (at 133.35 43.18 0) (effects (font (size 1.27 1.27)) (hide yes)))
  (pin "1"))
 (symbol
  (lib_id "Robomow_PCG5000G1-eagle-import:R-EU_R0603")
  (at 111.76 144.78 90)
  (unit 1)
  (exclude_from_sim no)
  (in_bom yes)
  (on_board yes)
  (dnp no)
  (property "Reference" "R6" (at 110.2614 148.59 0) (effects (font (size 1.778 1.5113)) (justify left bottom)))
  (property "Value" "??" (at 115.062 148.59 0) (effects (font (size 1.778 1.5113)) (justify left bottom)))
  (property "Footprint" "Robomow_PCG5000G1:R0603" (at 111.76 144.78 0) (effects (font (size 1.27 1.27)) (hide yes)))
  (property "Datasheet" "" (at 111.76 144.78 0) (effects (font (size 1.27 1.27)) (hide yes)))
  (property "Description" "" (at 111.76 144.78 0) (effects (font (size 1.27 1.27)) (hide yes)))
  (pin "1")
  (pin "2"))
 (symbol
  (lib_id "Robomow_PCG5000G1-eagle-import:GND")
  (at 154.94 144.78 0)
  (mirror y)
  (unit 1)
  (exclude_from_sim no)
  (in_bom yes)
  (on_board yes)
  (dnp no)
  (property "Reference" "#GND020" (at 154.94 144.78 0) (effects (font (size 1.27 1.27)) (hide yes)))
  (property "Value" "GND" (at 154.94 147.32 0) (effects (font (size 1.27 1.27)) (justify bottom)))
  (property "Footprint" "" (at 154.94 144.78 0) (effects (font (size 1.27 1.27)) (hide yes)))
  (property "Datasheet" "" (at 154.94 144.78 0) (effects (font (size 1.27 1.27)) (hide yes)))
  (property "Description" "" (at 154.94 144.78 0) (effects (font (size 1.27 1.27)) (hide yes)))
  (pin "1"))
 (symbol
  (lib_id "Robomow_PCG5000G1-eagle-import:R-EU_R0603")
  (at 96.52 77.47 90)
  (unit 1)
  (exclude_from_sim no)
  (in_bom yes)
  (on_board yes)
  (dnp no)
  (property "Reference" "R14" (at 95.0214 81.28 0) (effects (font (size 1.778 1.5113)) (justify left bottom)))
  (property "Value" "47K" (at 99.822 81.28 0) (effects (font (size 1.778 1.5113)) (justify left bottom)))
  (property "Footprint" "Robomow_PCG5000G1:R0603" (at 96.52 77.47 0) (effects (font (size 1.27 1.27)) (hide yes)))
  (property "Datasheet" "" (at 96.52 77.47 0) (effects (font (size 1.27 1.27)) (hide yes)))
  (property "Description" "" (at 96.52 77.47 0) (effects (font (size 1.27 1.27)) (hide yes)))
  (pin "1")
  (pin "2"))
 (symbol
  (lib_id "power:+5VL")
  (at 176.53 36.83 0)
  (unit 1)
  (exclude_from_sim no)
  (in_bom yes)
  (on_board yes)
  (dnp no)
  (fields_autoplaced yes)
  (property "Reference" "#PWR01" (at 176.53 40.64 0) (effects (font (size 1.27 1.27)) (hide yes)))
  (property "Value" "+5VL" (at 176.53 31.75 0) (effects (font (size 1.27 1.27))))
  (property "Footprint" "" (at 176.53 36.83 0) (effects (font (size 1.27 1.27)) (hide yes)))
  (property "Datasheet" "" (at 176.53 36.83 0) (effects (font (size 1.27 1.27)) (hide yes)))
  (property "Description" "" (at 176.53 36.83 0) (effects (font (size 1.27 1.27)) (hide yes)))
  (pin "1"))
 (symbol
  (lib_id "Robomow_PCG5000G1-eagle-import:GND")
  (at 88.9 152.4 0)
  (mirror y)
  (unit 1)
  (exclude_from_sim no)
  (in_bom yes)
  (on_board yes)
  (dnp no)
  (property "Reference" "#GND022" (at 88.9 152.4 0) (effects (font (size 1.27 1.27)) (hide yes)))
  (property "Value" "GND" (at 88.9 154.94 0) (effects (font (size 1.27 1.27)) (justify bottom)))
  (property "Footprint" "" (at 88.9 152.4 0) (effects (font (size 1.27 1.27)) (hide yes)))
  (property "Datasheet" "" (at 88.9 152.4 0) (effects (font (size 1.27 1.27)) (hide yes)))
  (property "Description" "" (at 88.9 152.4 0) (effects (font (size 1.27 1.27)) (hide yes)))
  (pin "1")))
